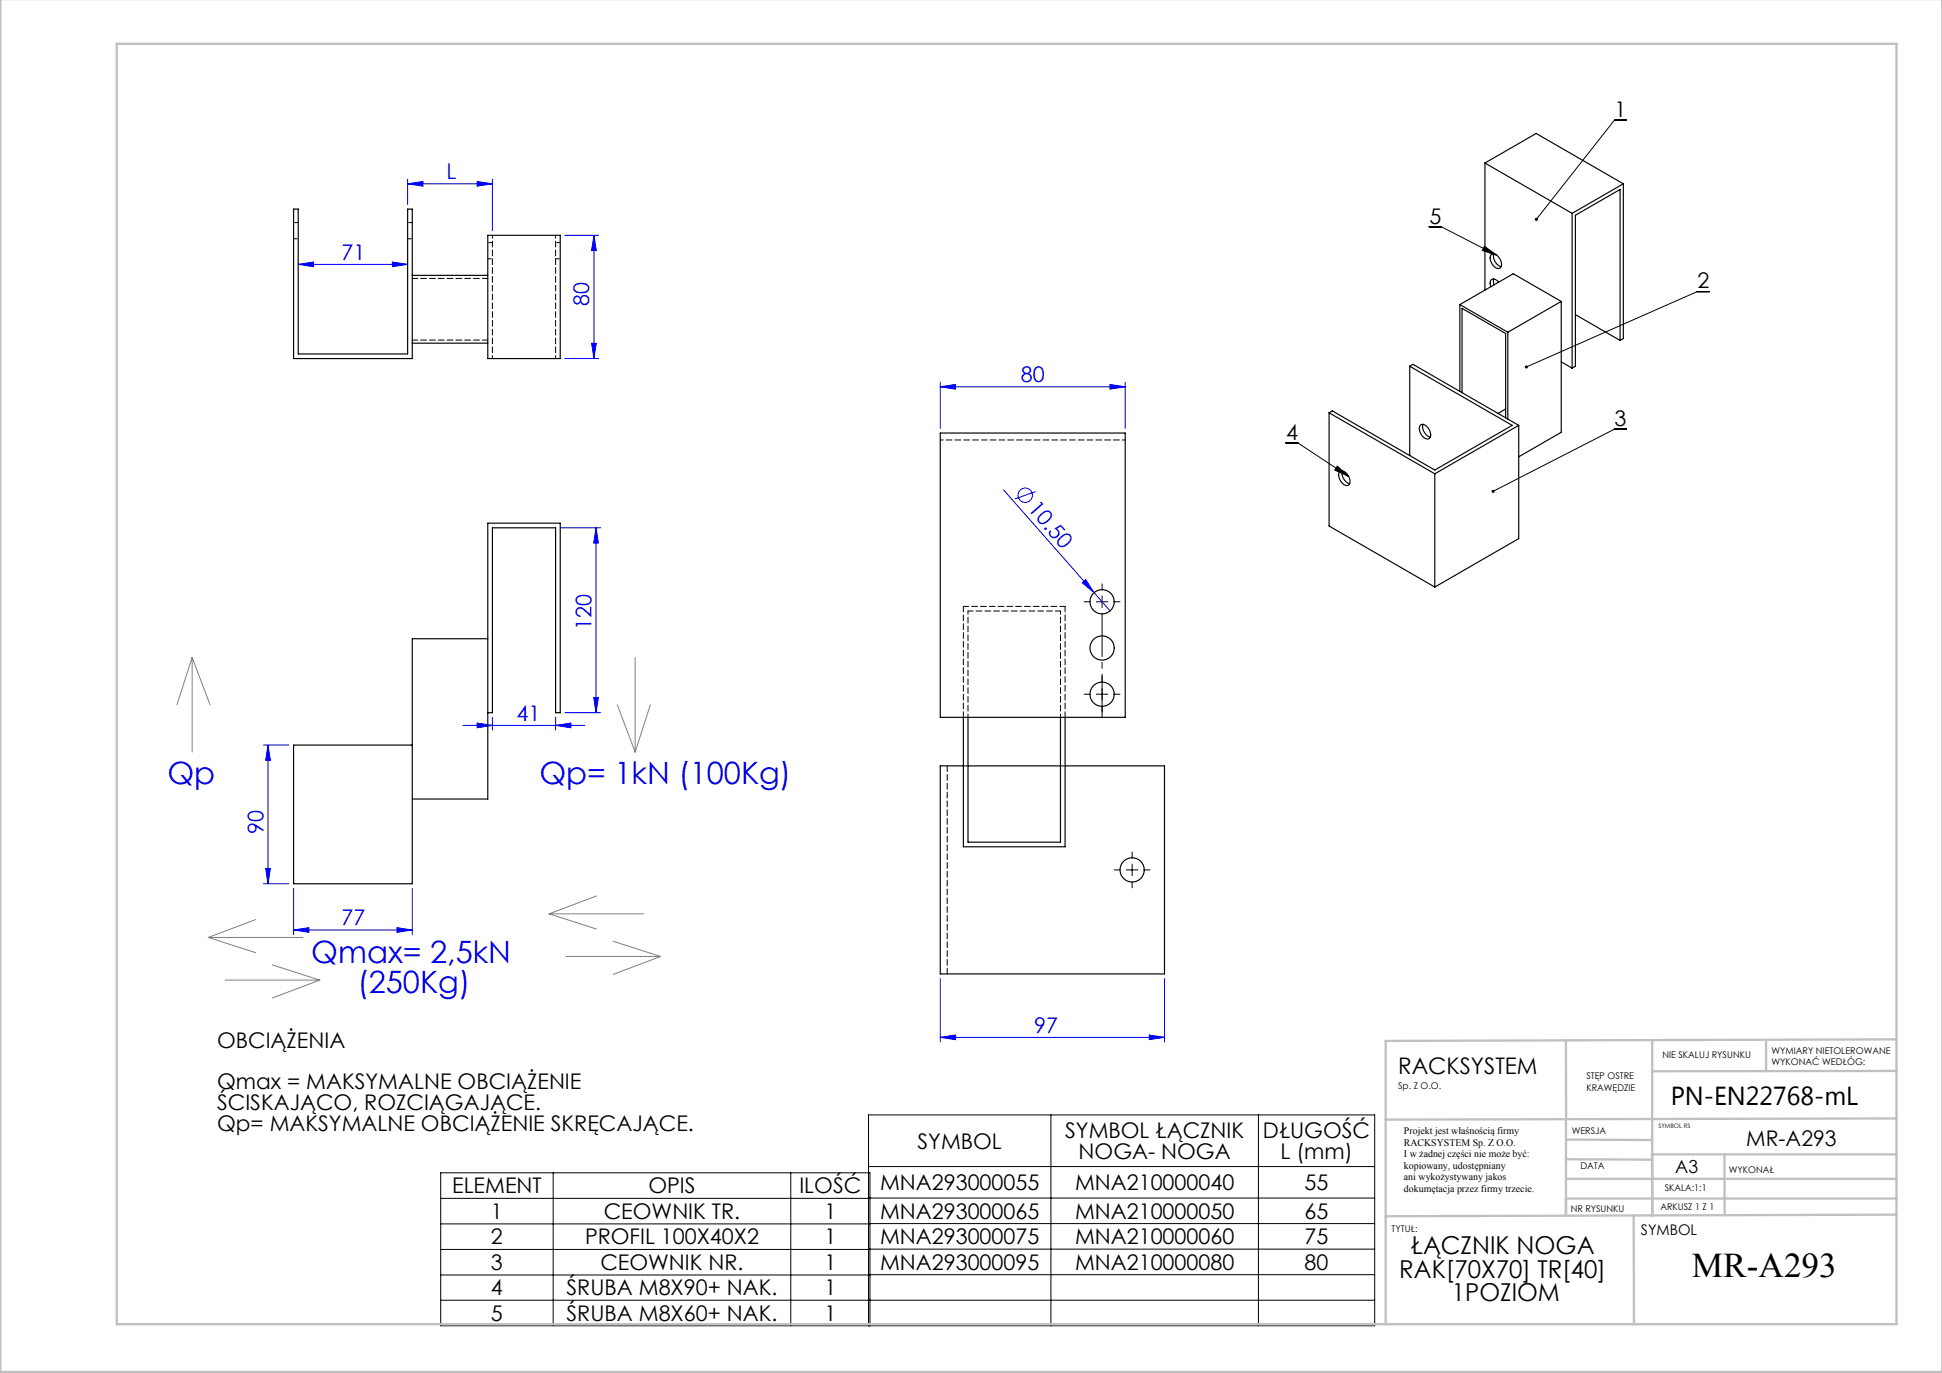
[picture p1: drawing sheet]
<svg xmlns="http://www.w3.org/2000/svg" width="420mm" height="297mm" viewBox="0 0 420 297" stroke-linecap="round" stroke-linejoin="round" font-family="sans-serif">
<g fill="none" stroke="#00f" stroke-width=".22">
<path d="M88.2 39.8l3.3-.5v1zM88.2 38.8v5.4M88.2 39.8h18.3M103.2 39.3l3.3 .5-3.3 .5zM106.5 38.8v11.1M64.5 57.2l3.3-.5v1zM64.5 57.2h23.7M84.9 56.7l3.3 .5-3.3 .5zM122.2 50.9h7.3M128.5 50.9v26.7M128.5 50.9l.5 3.3h-1.1zM122.2 77.6h7.3"/>
<path d="M127.9 74.3h1.1l-.5 3.3zM203.3 83.7l3.4-.5v1zM203.3 82.7v10M203.3 83.7h40M240 83.2l3.3 .5-3.3 .5zM243.3 82.7v10M121.2 114.2h8.7M128.9 114.2v40M128.9 114.2l.5 3.3h-1zM217 105.9l23.1 26.2M224 106.3l-4.5 1.6M234.1 126.1l.7-.7 1.8 2.8z"/>
<path d="M100.1 156.9h26.4M103.2 156.4l3.3 .5-3.3 .5zM106.5 155.2v2.7M120.2 156.9l3.3-.5v1zM120.2 155.2v2.7M122.2 154.2h7.7M128.4 150.9h1l-.5 3.3zM57 161.2h5.5M58 161.2l.5 3.3h-1zM58 161.2v30M57 191.2h5.5M57.5 187.9h1l-.5 3.3z"/>
<path d="M63.5 192.2v10M89.2 192.2v10M63.5 201.2l3.3-.5v1zM63.5 201.2h25.7M85.9 200.7l3.3 .5-3.3 .5zM203.3 211.7v13.7M251.8 211.7v13.7M203.3 224.4l3.4-.5v1zM203.3 224.4h48.5M248.5 223.9l3.3 .5-3.3 .5z"/>
<circle cx="221.7" cy="107.1" r="1.56"/>
</g>
<g fill="none" stroke="#000" stroke-width=".22">
<path d="M351.7 26h-2.5l-16.9 21.4M309.1 49.1h2.7l12 6.1M321 53.3l2.8 1.9-3.2-1zM369.7 63.1h-2.6l-37 16.3M278.1 95.8h2.6l11 7.3M351.7 92.8h-2.5l-26.3 13.5M289.2 100.8l2.5 2.3-3-1.4zM237.1 130.2h2.5M238.3 128.9v2.5M237.1 150.2h2.5M238.3 148.9v2.5M243.6 188.2h2.5"/>
<path d="M244.8 186.9v2.5M95.3 259.2h92.8M119.6 253.7v33.1M171 253.7v33.1M187.8 252.3h109.5M187.8 259.2h109.5M227.3 241.2v45.6M272.2 241.2v45.6M95.3 264.7h92.8M95.3 270.3h92.8M95.3 275.8h92.8M187.8 264.7h109.5"/>
<path d="M187.8 270.2h109.5M187.8 275.7h109.5M95.3 281.3h202M187.8 286.8v-45.6h109.5v45.6h-202v-33.1h92.8v33.1"/>
</g>
<path d="M235.8 130.2h-1.3M238.3 127.7v-1.4M240.8 130.2h1.4M235.8 150.2h-1.3M238.3 147.7v-1.4M238.3 152.7v1.3M240.8 150.2h1.4M242.3 188.2h-1.3M244.8 185.7v-1.4M244.8 190.7v1.3M247.3 188.2h1.4" fill="none" stroke="#000" stroke-width=".22" stroke-dasharray="15.2 1.3 1.3 1.3"/>
<path d="M238.3 132.7v22.5" fill="none" stroke="#000" stroke-width=".22" stroke-dasharray="15.2 1.3 1.3 1.3" stroke-dashoffset="5.9"/>
<g fill="none" stroke="#808080" stroke-width=".22">
<path d="M41.6 142.2v20.5M41.6 142.2l-3.3 10.2M41.6 142.2l3.8 10.2M133.5 152.4l3.9 10.3M137.4 142.2v20.5M140.7 152.4l-3.3 10.3M55.3 198.9l-10.2 3.9M118.8 197.7h20.4M118.8 197.7l10.2 3.3M129 193.8l-10.2 3.9M45.1 202.8h20.4M45.1 202.8l10.2 3.3"/>
<path d="M48.7 212h20.5M58.9 208.7l10.3 3.3M69.2 212l-10.3 3.9M122.4 206.9h20.5M132.6 203.6l10.3 3.3M142.9 206.9l-10.3 3.9"/>
</g>
<g fill="none" stroke="#c0c0c0" stroke-width=".5">
<path d="M.1 -.1v296.9h419.9M25.2 9.5h385v276.9h-385zM338.7 225.2v16.9M357.3 225v37.9v-13.2M382 225.4v6.3M410.1 224.8l-110.4 .4v61.2M410.1 231.7h-52.8M338.7 259.3h71.5M338.7 255h71.5M338.7 250.8l18.6 .1M338.7 246.5l18.6 .1M338.7 242.1v20.9"/>
<path d="M357.3 249.7h52.9M373 249.7v13.2M410.1 241.9l-110.4 .3M353.3 262.9l.1 23.5M410.2 262.7l-110.5 .4"/>
</g>
<path d="M332 47.2l-.1 .2 .2 .3 .2-.3-.2 .3a.34 .34 0 0 0 .4 0 .34 .34 0 0 0 0-.5 .34 .34 0 0 0-.5 0zM329.9 79.1l-.1 .4 .3-.1-.3 .1a.34 .34 0 0 0 .5 .2 .34 .34 0 0 0 .1-.5 .34 .34 0 0 0-.5-.1zM322.7 106l-.1 .4 .3-.1-.3 .1a.34 .34 0 0 0 .5 .2 .34 .34 0 0 0 .1-.5 .34 .34 0 0 0-.5-.1zM289.2 100.8l2.5 2.3-3-1.4zM321 53.3l2.8 1.9-3.2-1z" fill="#000"/>
<g fill="#00f">
<path d="M234.1 126.1l.7-.7 1.8 2.8z"/>
<path d="M240 83.2l3.3 .5-3.3 .5zM203.3 83.7l3.4-.5v1z"/>
<path d="M103.2 156.4l3.3 .5-3.3 .5zM120.2 156.9l3.3-.5v1zM63.5 201.2l3.3-.5v1zM85.9 200.7l3.3 .5-3.3 .5zM203.3 224.4l3.4-.5v1zM248.5 223.9l3.3 .5-3.3 .5zM88.2 39.8l3.3-.5v1zM103.2 39.3l3.3 .5-3.3 .5zM64.5 57.2l3.3-.5v1zM84.9 56.7l3.3 .5-3.3 .5z"/>
<path d="M128.9 114.2l.5 3.3h-1zM128.4 150.9h1l-.5 3.3zM58 161.2l.5 3.3h-1zM57.5 187.9h1l-.5 3.3zM128.5 50.9l.5 3.3h-1.1zM127.9 74.3h1.1l-.5 3.3z"/>
</g>
<g fill="none" stroke="#000" stroke-width=".25">
<path d="M321.1 35.3l18.9 10.9M321.1 35.3l11.1-6.4 18.9 10.9M321.1 35.3v27.5M351.1 39.8v33.4l-.7 .4M351.1 39.8l-11.1 6.4M63.5 45.2h1v31.4h23.7v-31.4h1v32.4h-25.7zM89.2 59.6h16.3M105.5 50.9h15.7v26.7h-15.7zM322.6 55a1.93 1.93 0 0 1 2.1 2 .86 .86 0 0 1-.5 1.1 .86 .86 0 0 1-1.1-.5 1.96 1.96 0 0 1-.5-2.6zM323.1 54.9a2.43 2.43 0 0 0 1.6 2.8M340 46.2v33.4M89.2 74.2h16.3"/>
<path d="M304.9 79.2l22.1 12.8-16.7 9.7-22.1-12.8-.8 .4M304.9 79.2l.7-.4 22.9 13.2M304.9 79.2v19.3M315.7 65.9l10.4 6M315.7 65.9v18.8M323.1 60.3l-.1 .5 .1 .8M324.1 61l-.4-.3a.86 .86 0 0 0-1.1-.2 .86 .86 0 0 0-.3 1.1l.1 .4M326.1 71.9v18.8M337.6 78.3l2.4 1.3M337.6 65.2v28.3l-9.1 5.3M337.6 65.2l-11.5 6.7M337.6 65.2l-10.3-6-11.6 6.7"/>
<path d="M340.7 68.1l9.7 5.5M350.4 73.6v-32.6l-9.7 5.6v32.6l-.7 .4M203.3 93.7h40v61.5h-40zM287.4 89.3l22.9 13.2M287.4 89.3v24.5l22.9 13.2M307.2 92a1.61 1.61 0 0 1 2.1 1.3l.1 .4a.86 .86 0 0 1-.3 1.2 .86 .86 0 0 1-1.1-.3 2.18 2.18 0 0 1-.8-2.6zM307.7 91.8a2.43 2.43 0 0 0 1.6 2.8M316.2 84.9v-18.2l9.4 5.4v18.3M325.6 88.5l-1.6 .9M328.5 92l-18.2 10.5M328.5 92v24.5l-18.2 10.5M289.8 101.9a1.93 1.93 0 0 1 2.2 2.1 .86 .86 0 0 1-.5 1 .86 .86 0 0 1-1.1-.4 1.96 1.96 0 0 1-.6-2.7z"/>
<path d="M290.3 101.9a2.43 2.43 0 0 0 1.6 2.7M310.3 102.5v24.5M105.5 138.2h-16.3v53h-25.7v-30h25.7M105.5 154.2h1v-40h13.7v40h1v-41h-15.7v59.6h-16.3M208.3 155.2v28h22v-28M209.3 155.2v27h20v-27M208.3 165.7h-5v45h48.5v-45h-21.5M209.3 165.7h20"/>
<circle cx="238.3" cy="130.2" r="2.63"/>
<circle cx="238.3" cy="140.2" r="2.63"/>
<circle cx="238.3" cy="150.2" r="2.63"/>
<circle cx="244.8" cy="188.2" r="2.63"/>
</g>
<path d="M106.5 50.9v26.7M120.2 50.9v26.7M243.3 95.2h-40M229.3 132.2v23M209.3 155.2v-23" fill="none" stroke="#000" stroke-width=".22" stroke-dasharray="1.3 .6" stroke-dashoffset=".6"/>
<path d="M63.5 51.6h1M64.5 48.1h-1M88.2 51.6h1M89.2 48.1h-1M105.5 56h1M106.5 52.5h-1M120.2 56h1M121.2 52.5h-1M208.3 165.7h1M229.3 165.7h1" fill="none" stroke="#000" stroke-width=".22" stroke-dasharray="1.3 .6" stroke-dashoffset=".5"/>
<path d="M204.8 165.7v45" fill="none" stroke="#000" stroke-width=".22" stroke-dasharray="1.3 .6"/>
<path d="M89.2 60.2h16.3M89.2 73.6h16.3M208.3 131.2h22M230.3 131.2v24M208.3 155.2v-24" fill="none" stroke="#000" stroke-width=".22" stroke-dasharray="1.3 .6" stroke-dashoffset=".1"/>
<path d="M209.3 132.2h20" fill="none" stroke="#000" stroke-width=".22" stroke-dasharray="1.3 .6" stroke-dashoffset=".2"/>
<text font-size="7.5" x="365.9" y="276.2">MR-A293</text>
<g font-size="6.7" fill="#00f">
<text x="36.2" y="169.6">Qp</text>
<text x="116.7" y="169.6">Qp= 1kN (100Kg)</text>
<text x="67.3" y="208.3">Qmax= 2,5kN</text>
<text x="77.3" y="214.8">(250Kg)</text>
</g>
<text font-size="5.6" x="361.3" y="239.1">PN-EN22768-mL</text>
<g font-size="5.3">
<text x="305.1" y="271.3">ŁĄCZNIK NOGA</text>
<text x="302.6" y="276.4">RAK[70X70] TR[40]</text>
<text x="314" y="281.5">1POZIOM</text>
</g>
<text font-size="4.9" x="302.4" y="232.4">RACKSYSTEM</text>
<g font-size="4.7">
<text x="349.2" y="25.3">1</text>
<text x="309.2" y="48.5">5</text>
<text x="367.2" y="62.4">2</text>
<text x="278.2" y="95.1">4</text>
<text x="349.2" y="92.2">3</text>
<text x="47" y="226.6">OBCIĄŻENIA</text>
<text x="47" y="235.7">Qmax = MAKSYMALNE OBCIĄŻENIE</text>
<text x="47" y="240.2">ŚCISKAJĄCO, ROZCIĄGAJĄCE.</text>
<text x="47" y="244.7">Qp= MAKSYMALNE OBCIĄŻENIE SKRĘCAJĄCE.</text>
<text x="198.4" y="248.4">SYMBOL</text>
<text x="230.4" y="246.2">SYMBOL ŁĄCZNIK</text>
<text x="233.3" y="250.7">NOGA- NOGA</text>
<text x="273.1" y="246.2">DŁUGOŚĆ</text>
<text x="276.9" y="250.7">L (mm)</text>
<text x="377.7" y="247.8">MR-A293</text>
<text x="190.3" y="257.4">MNA293000055</text>
<text x="232.5" y="257.4">MNA210000040</text>
<text x="282.2" y="257.4">55</text>
<text x="97.8" y="258.1">ELEMENT</text>
<text x="106.2" y="263.7">1</text>
<text x="130.6" y="263.7">CEOWNIK TR.</text>
<text x="140.2" y="258.1">OPIS</text>
<text x="172.9" y="258.1">ILOŚĆ</text>
<text x="178.3" y="263.7">1</text>
<text x="190.3" y="263.6">MNA293000065</text>
<text x="232.5" y="263.6">MNA210000050</text>
<text x="282.2" y="263.6">65</text>
<text x="106.2" y="269.2">2</text>
<text x="126.5" y="269.2">PROFIL 100X40X2</text>
<text x="178.3" y="269.2">1</text>
<text x="190.3" y="269.1">MNA293000075</text>
<text x="232.5" y="269.1">MNA210000060</text>
<text x="282.2" y="269.1">75</text>
<text x="106.2" y="274.7">3</text>
<text x="129.8" y="274.7">CEOWNIK NR.</text>
<text x="178.3" y="274.7">1</text>
<text x="190.3" y="274.7">MNA293000095</text>
<text x="232.5" y="274.7">MNA210000080</text>
<text x="282.2" y="274.7">80</text>
<text x="106.2" y="280.2">4</text>
<text x="122.5" y="280.2">ŚRUBA M8X90+ NAK.</text>
<text x="178.3" y="280.2">1</text>
<text x="106.2" y="285.7">5</text>
<text x="122.5" y="285.7">ŚRUBA M8X60+ NAK.</text>
<text x="178.3" y="285.7">1</text>
</g>
<g font-size="4.7" fill="#00f">
<text x="96.6" y="38.8">L</text>
<text x="73.9" y="56.2">71</text>
<text x="127.4" y="66.3" transform="rotate(-90 127.4 66.3)">80</text>
<text x="220.8" y="82.7">80</text>
<text x="222.1" y="110.2" transform="rotate(49 222.1 110.2)">10.50</text>
<text x="127.9" y="136.3" transform="rotate(-90 127.9 136.3)">120</text>
<text x="111.7" y="155.9">41</text>
<text x="57" y="180.4" transform="rotate(-90 57 180.4)">90</text>
<text x="73.9" y="200.2">77</text>
<text x="223.7" y="223.4">97</text>
</g>
<text font-size="3.9" x="362.3" y="253.8">A3</text>
<text font-size="3.2" x="354.9" y="267.2">SYMBOL</text>
<g font-size="2.2">
<text x="303.6" y="245.3">Projekt jest właśnością firmy</text>
<text x="303.6" y="247.8">RACKSYSTEM Sp. Z O.O.</text>
<text x="303.6" y="250.3">I w żadnej części nie może być:</text>
<text x="303.6" y="252.8">kopiowany, udostępniany</text>
<text x="303.6" y="255.3">ani wykożystywany jakos</text>
<text x="303.6" y="257.8">dokumętacja przez firmy trzecie.</text>
</g>
<g font-size="2">
<text x="383.1" y="227.9">WYMIARY NIETOLEROWANE</text>
<text x="343.1" y="233.4">STĘP OSTRE</text>
<text x="359.5" y="228.9">NIE SKALUJ RYSUNKU</text>
<text x="383.1" y="230.4">WYKONAĆ WEDŁÓG:</text>
<text x="302.4" y="235.5">Sp. Z O.O.</text>
<text x="343.1" y="235.9">KRAWĘDZIE</text>
<text x="339.9" y="245.4">WERSJA</text>
<text x="341.8" y="252.9">DATA</text>
<text x="360.1" y="257.7">SKALA:1:1</text>
<text x="373.9" y="253.8">WYKONAŁ</text>
<text x="339.7" y="262.3">NR RYSUNKU</text>
<text x="359.1" y="261.8">ARKUSZ 1 Z 1</text>
<text x="301" y="266.4">TYTUŁ:</text>
</g>
<text font-size="1.3" x="358.7" y="244">SYMBOL RS</text>
</svg>
